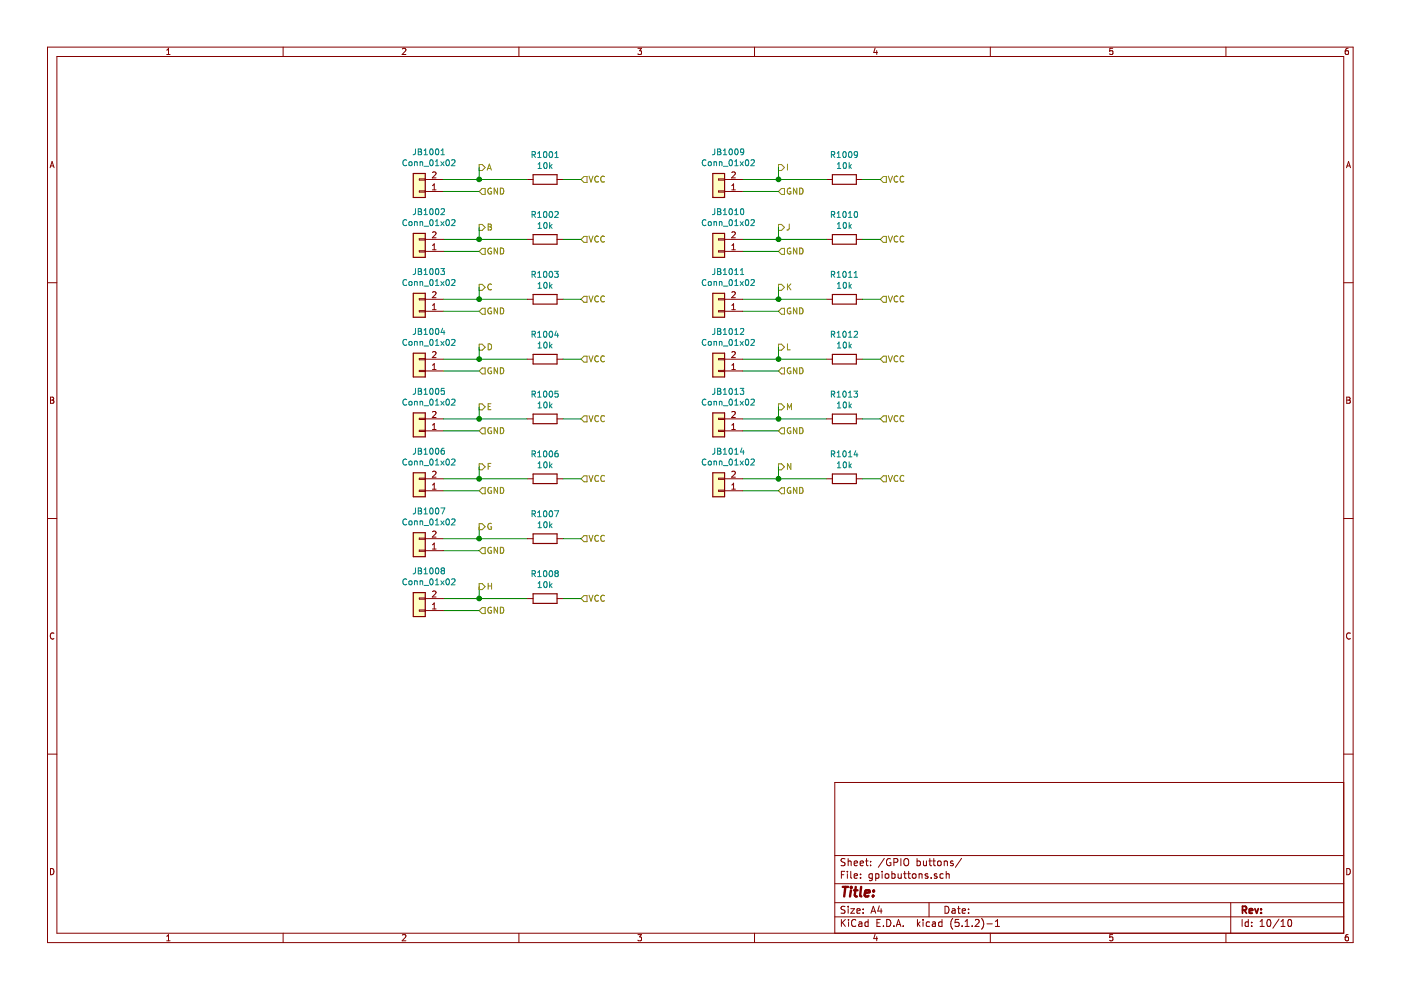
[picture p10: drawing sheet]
EESchema Schematic File Version 4
LIBS:box-cache
EELAYER 29 0
EELAYER END
$Descr A4 11693 8268
encoding utf-8
Sheet 10 10
Title ""
Date ""
Rev ""
Comp ""
Comment1 ""
Comment2 ""
Comment3 ""
Comment4 ""
$EndDescr
$Comp
L Device:R R?
U 1 1
P 4550 1500
AR Path="/5EA3B69B" Ref="R?"  Part="1" 
AR Path="/5EA1EFEF/5EA3B69B" Ref="R?"  Part="1" 
AR Path="/5EA2A614/5EA3B69B" Ref="R?"  Part="1" 
AR Path="/5EA3A401/5EA3B69B" Ref="R1001"  Part="1" 
F 0 "R1001" V 4343 1500 50  0000 C CNN
F 1 "10k" V 4434 1500 50  0000 C CNN
F 2 "Resistor_SMD:R_0805_2012Metric_Pad1.15x1.40mm_HandSolder" V 4480 1500 50  0001 C CNN
F 3 "~" H 4550 1500 50  0001 C CNN
	1    4550 1500
	0    1    1    0   
$EndComp
$Comp
L Connector_Generic:Conn_01x02 J?
U 1 1
P 3500 1600
AR Path="/5EA3B6A3" Ref="J?"  Part="1" 
AR Path="/5EA3A401/5EA3B6A3" Ref="JB1001"  Part="1" 
F 0 "JB1001" H 3418 1275 50  0000 C CNN
F 1 "Conn_01x02" H 3418 1366 50  0000 C CNN
F 2 "Connector_PinSocket_2.54mm:PinSocket_1x02_P2.54mm_Vertical" H 3500 1600 50  0001 C CNN
F 3 "~" H 3500 1600 50  0001 C CNN
	1    3500 1600
	-1   0    0    1   
$EndComp
Text HLabel 4850 1500 2    50   Input ~ 0
VCC
Text HLabel 4000 1600 2    50   Input ~ 0
GND
Text HLabel 4000 1400 2    50   Output ~ 0
A
Text HLabel 4000 1900 2    50   Output ~ 0
B
Text HLabel 4000 2400 2    50   Output ~ 0
C
Text HLabel 4000 2900 2    50   Output ~ 0
D
Text HLabel 4000 3400 2    50   Output ~ 0
E
Text HLabel 4000 3900 2    50   Output ~ 0
F
Wire Wire Line
	4000 1600 3700 1600
Wire Wire Line
	3700 1500 4000 1500
Wire Wire Line
	4000 1400 4000 1500
Connection ~ 4000 1500
Wire Wire Line
	4000 1500 4400 1500
Wire Wire Line
	4850 1500 4700 1500
$Comp
L Device:R R?
U 1 1
P 4550 2000
AR Path="/5EA405FF" Ref="R?"  Part="1" 
AR Path="/5EA1EFEF/5EA405FF" Ref="R?"  Part="1" 
AR Path="/5EA2A614/5EA405FF" Ref="R?"  Part="1" 
AR Path="/5EA3A401/5EA405FF" Ref="R1002"  Part="1" 
F 0 "R1002" V 4343 2000 50  0000 C CNN
F 1 "10k" V 4434 2000 50  0000 C CNN
F 2 "Resistor_SMD:R_0805_2012Metric_Pad1.15x1.40mm_HandSolder" V 4480 2000 50  0001 C CNN
F 3 "~" H 4550 2000 50  0001 C CNN
	1    4550 2000
	0    1    1    0   
$EndComp
Text HLabel 4850 2000 2    50   Input ~ 0
VCC
Text HLabel 4000 2100 2    50   Input ~ 0
GND
Wire Wire Line
	4000 2100 3700 2100
Wire Wire Line
	3700 2000 4000 2000
Wire Wire Line
	4000 1900 4000 2000
Connection ~ 4000 2000
Wire Wire Line
	4000 2000 4400 2000
Wire Wire Line
	4850 2000 4700 2000
$Comp
L Device:R R?
U 1 1
P 4550 2500
AR Path="/5EA4137D" Ref="R?"  Part="1" 
AR Path="/5EA1EFEF/5EA4137D" Ref="R?"  Part="1" 
AR Path="/5EA2A614/5EA4137D" Ref="R?"  Part="1" 
AR Path="/5EA3A401/5EA4137D" Ref="R1003"  Part="1" 
F 0 "R1003" V 4343 2500 50  0000 C CNN
F 1 "10k" V 4434 2500 50  0000 C CNN
F 2 "Resistor_SMD:R_0805_2012Metric_Pad1.15x1.40mm_HandSolder" V 4480 2500 50  0001 C CNN
F 3 "~" H 4550 2500 50  0001 C CNN
	1    4550 2500
	0    1    1    0   
$EndComp
Text HLabel 4850 2500 2    50   Input ~ 0
VCC
Text HLabel 4000 2600 2    50   Input ~ 0
GND
Wire Wire Line
	4000 2600 3700 2600
Wire Wire Line
	3700 2500 4000 2500
Wire Wire Line
	4000 2400 4000 2500
Connection ~ 4000 2500
Wire Wire Line
	4000 2500 4400 2500
Wire Wire Line
	4850 2500 4700 2500
$Comp
L Device:R R?
U 1 1
P 4550 3000
AR Path="/5EA4269B" Ref="R?"  Part="1" 
AR Path="/5EA1EFEF/5EA4269B" Ref="R?"  Part="1" 
AR Path="/5EA2A614/5EA4269B" Ref="R?"  Part="1" 
AR Path="/5EA3A401/5EA4269B" Ref="R1004"  Part="1" 
F 0 "R1004" V 4343 3000 50  0000 C CNN
F 1 "10k" V 4434 3000 50  0000 C CNN
F 2 "Resistor_SMD:R_0805_2012Metric_Pad1.15x1.40mm_HandSolder" V 4480 3000 50  0001 C CNN
F 3 "~" H 4550 3000 50  0001 C CNN
	1    4550 3000
	0    1    1    0   
$EndComp
Text HLabel 4850 3000 2    50   Input ~ 0
VCC
Text HLabel 4000 3100 2    50   Input ~ 0
GND
Wire Wire Line
	4000 3100 3700 3100
Wire Wire Line
	3700 3000 4000 3000
Wire Wire Line
	4000 2900 4000 3000
Connection ~ 4000 3000
Wire Wire Line
	4000 3000 4400 3000
Wire Wire Line
	4850 3000 4700 3000
$Comp
L Device:R R?
U 1 1
P 4550 3500
AR Path="/5EA43338" Ref="R?"  Part="1" 
AR Path="/5EA1EFEF/5EA43338" Ref="R?"  Part="1" 
AR Path="/5EA2A614/5EA43338" Ref="R?"  Part="1" 
AR Path="/5EA3A401/5EA43338" Ref="R1005"  Part="1" 
F 0 "R1005" V 4343 3500 50  0000 C CNN
F 1 "10k" V 4434 3500 50  0000 C CNN
F 2 "Resistor_SMD:R_0805_2012Metric_Pad1.15x1.40mm_HandSolder" V 4480 3500 50  0001 C CNN
F 3 "~" H 4550 3500 50  0001 C CNN
	1    4550 3500
	0    1    1    0   
$EndComp
Text HLabel 4850 3500 2    50   Input ~ 0
VCC
Text HLabel 4000 3600 2    50   Input ~ 0
GND
Wire Wire Line
	4000 3600 3700 3600
Wire Wire Line
	3700 3500 4000 3500
Wire Wire Line
	4000 3400 4000 3500
Connection ~ 4000 3500
Wire Wire Line
	4000 3500 4400 3500
Wire Wire Line
	4850 3500 4700 3500
$Comp
L Device:R R?
U 1 1
P 4550 4000
AR Path="/5EA4415C" Ref="R?"  Part="1" 
AR Path="/5EA1EFEF/5EA4415C" Ref="R?"  Part="1" 
AR Path="/5EA2A614/5EA4415C" Ref="R?"  Part="1" 
AR Path="/5EA3A401/5EA4415C" Ref="R1006"  Part="1" 
F 0 "R1006" V 4343 4000 50  0000 C CNN
F 1 "10k" V 4434 4000 50  0000 C CNN
F 2 "Resistor_SMD:R_0805_2012Metric_Pad1.15x1.40mm_HandSolder" V 4480 4000 50  0001 C CNN
F 3 "~" H 4550 4000 50  0001 C CNN
	1    4550 4000
	0    1    1    0   
$EndComp
Text HLabel 4850 4000 2    50   Input ~ 0
VCC
Text HLabel 4000 4100 2    50   Input ~ 0
GND
Wire Wire Line
	4000 4100 3700 4100
Wire Wire Line
	3700 4000 4000 4000
Wire Wire Line
	4000 3900 4000 4000
Connection ~ 4000 4000
Wire Wire Line
	4000 4000 4400 4000
Wire Wire Line
	4850 4000 4700 4000
$Comp
L Device:R R?
U 1 1
P 4550 4500
AR Path="/5EA45990" Ref="R?"  Part="1" 
AR Path="/5EA1EFEF/5EA45990" Ref="R?"  Part="1" 
AR Path="/5EA2A614/5EA45990" Ref="R?"  Part="1" 
AR Path="/5EA3A401/5EA45990" Ref="R1007"  Part="1" 
F 0 "R1007" V 4343 4500 50  0000 C CNN
F 1 "10k" V 4434 4500 50  0000 C CNN
F 2 "Resistor_SMD:R_0805_2012Metric_Pad1.15x1.40mm_HandSolder" V 4480 4500 50  0001 C CNN
F 3 "~" H 4550 4500 50  0001 C CNN
	1    4550 4500
	0    1    1    0   
$EndComp
Text HLabel 4850 4500 2    50   Input ~ 0
VCC
Text HLabel 4000 4600 2    50   Input ~ 0
GND
Wire Wire Line
	4000 4600 3700 4600
Wire Wire Line
	3700 4500 4000 4500
Wire Wire Line
	4000 4400 4000 4500
Connection ~ 4000 4500
Wire Wire Line
	4000 4500 4400 4500
Wire Wire Line
	4850 4500 4700 4500
$Comp
L Device:R R?
U 1 1
P 4550 5000
AR Path="/5EA459AC" Ref="R?"  Part="1" 
AR Path="/5EA1EFEF/5EA459AC" Ref="R?"  Part="1" 
AR Path="/5EA2A614/5EA459AC" Ref="R?"  Part="1" 
AR Path="/5EA3A401/5EA459AC" Ref="R1008"  Part="1" 
F 0 "R1008" V 4343 5000 50  0000 C CNN
F 1 "10k" V 4434 5000 50  0000 C CNN
F 2 "Resistor_SMD:R_0805_2012Metric_Pad1.15x1.40mm_HandSolder" V 4480 5000 50  0001 C CNN
F 3 "~" H 4550 5000 50  0001 C CNN
	1    4550 5000
	0    1    1    0   
$EndComp
Text HLabel 4850 5000 2    50   Input ~ 0
VCC
Text HLabel 4000 5100 2    50   Input ~ 0
GND
Wire Wire Line
	4000 5100 3700 5100
Wire Wire Line
	3700 5000 4000 5000
Wire Wire Line
	4000 4900 4000 5000
Connection ~ 4000 5000
Wire Wire Line
	4000 5000 4400 5000
Wire Wire Line
	4850 5000 4700 5000
Text HLabel 4000 4400 2    50   Output ~ 0
G
Text HLabel 4000 4900 2    50   Output ~ 0
H
$Comp
L Device:R R?
U 1 1
P 7050 1500
AR Path="/5EA5131C" Ref="R?"  Part="1" 
AR Path="/5EA1EFEF/5EA5131C" Ref="R?"  Part="1" 
AR Path="/5EA2A614/5EA5131C" Ref="R?"  Part="1" 
AR Path="/5EA3A401/5EA5131C" Ref="R1009"  Part="1" 
F 0 "R1009" V 6843 1500 50  0000 C CNN
F 1 "10k" V 6934 1500 50  0000 C CNN
F 2 "Resistor_SMD:R_0805_2012Metric_Pad1.15x1.40mm_HandSolder" V 6980 1500 50  0001 C CNN
F 3 "~" H 7050 1500 50  0001 C CNN
	1    7050 1500
	0    1    1    0   
$EndComp
Text HLabel 7350 1500 2    50   Input ~ 0
VCC
Text HLabel 6500 1600 2    50   Input ~ 0
GND
Text HLabel 6500 1400 2    50   Output ~ 0
I
Text HLabel 6500 1900 2    50   Output ~ 0
J
Text HLabel 6500 2400 2    50   Output ~ 0
K
Text HLabel 6500 2900 2    50   Output ~ 0
L
Text HLabel 6500 3400 2    50   Output ~ 0
M
Text HLabel 6500 3900 2    50   Output ~ 0
N
Wire Wire Line
	6500 1600 6200 1600
Wire Wire Line
	6200 1500 6500 1500
Wire Wire Line
	6500 1400 6500 1500
Connection ~ 6500 1500
Wire Wire Line
	6500 1500 6900 1500
Wire Wire Line
	7350 1500 7200 1500
$Comp
L Device:R R?
U 1 1
P 7050 2000
AR Path="/5EA5133E" Ref="R?"  Part="1" 
AR Path="/5EA1EFEF/5EA5133E" Ref="R?"  Part="1" 
AR Path="/5EA2A614/5EA5133E" Ref="R?"  Part="1" 
AR Path="/5EA3A401/5EA5133E" Ref="R1010"  Part="1" 
F 0 "R1010" V 6843 2000 50  0000 C CNN
F 1 "10k" V 6934 2000 50  0000 C CNN
F 2 "Resistor_SMD:R_0805_2012Metric_Pad1.15x1.40mm_HandSolder" V 6980 2000 50  0001 C CNN
F 3 "~" H 7050 2000 50  0001 C CNN
	1    7050 2000
	0    1    1    0   
$EndComp
Text HLabel 7350 2000 2    50   Input ~ 0
VCC
Text HLabel 6500 2100 2    50   Input ~ 0
GND
Wire Wire Line
	6500 2100 6200 2100
Wire Wire Line
	6200 2000 6500 2000
Wire Wire Line
	6500 1900 6500 2000
Connection ~ 6500 2000
Wire Wire Line
	6500 2000 6900 2000
Wire Wire Line
	7350 2000 7200 2000
$Comp
L Device:R R?
U 1 1
P 7050 2500
AR Path="/5EA5135A" Ref="R?"  Part="1" 
AR Path="/5EA1EFEF/5EA5135A" Ref="R?"  Part="1" 
AR Path="/5EA2A614/5EA5135A" Ref="R?"  Part="1" 
AR Path="/5EA3A401/5EA5135A" Ref="R1011"  Part="1" 
F 0 "R1011" V 6843 2500 50  0000 C CNN
F 1 "10k" V 6934 2500 50  0000 C CNN
F 2 "Resistor_SMD:R_0805_2012Metric_Pad1.15x1.40mm_HandSolder" V 6980 2500 50  0001 C CNN
F 3 "~" H 7050 2500 50  0001 C CNN
	1    7050 2500
	0    1    1    0   
$EndComp
Text HLabel 7350 2500 2    50   Input ~ 0
VCC
Text HLabel 6500 2600 2    50   Input ~ 0
GND
Wire Wire Line
	6500 2600 6200 2600
Wire Wire Line
	6200 2500 6500 2500
Wire Wire Line
	6500 2400 6500 2500
Connection ~ 6500 2500
Wire Wire Line
	6500 2500 6900 2500
Wire Wire Line
	7350 2500 7200 2500
$Comp
L Device:R R?
U 1 1
P 7050 3000
AR Path="/5EA51376" Ref="R?"  Part="1" 
AR Path="/5EA1EFEF/5EA51376" Ref="R?"  Part="1" 
AR Path="/5EA2A614/5EA51376" Ref="R?"  Part="1" 
AR Path="/5EA3A401/5EA51376" Ref="R1012"  Part="1" 
F 0 "R1012" V 6843 3000 50  0000 C CNN
F 1 "10k" V 6934 3000 50  0000 C CNN
F 2 "Resistor_SMD:R_0805_2012Metric_Pad1.15x1.40mm_HandSolder" V 6980 3000 50  0001 C CNN
F 3 "~" H 7050 3000 50  0001 C CNN
	1    7050 3000
	0    1    1    0   
$EndComp
Text HLabel 7350 3000 2    50   Input ~ 0
VCC
Text HLabel 6500 3100 2    50   Input ~ 0
GND
Wire Wire Line
	6500 3100 6200 3100
Wire Wire Line
	6200 3000 6500 3000
Wire Wire Line
	6500 2900 6500 3000
Connection ~ 6500 3000
Wire Wire Line
	6500 3000 6900 3000
Wire Wire Line
	7350 3000 7200 3000
$Comp
L Device:R R?
U 1 1
P 7050 3500
AR Path="/5EA51392" Ref="R?"  Part="1" 
AR Path="/5EA1EFEF/5EA51392" Ref="R?"  Part="1" 
AR Path="/5EA2A614/5EA51392" Ref="R?"  Part="1" 
AR Path="/5EA3A401/5EA51392" Ref="R1013"  Part="1" 
F 0 "R1013" V 6843 3500 50  0000 C CNN
F 1 "10k" V 6934 3500 50  0000 C CNN
F 2 "Resistor_SMD:R_0805_2012Metric_Pad1.15x1.40mm_HandSolder" V 6980 3500 50  0001 C CNN
F 3 "~" H 7050 3500 50  0001 C CNN
	1    7050 3500
	0    1    1    0   
$EndComp
Text HLabel 7350 3500 2    50   Input ~ 0
VCC
Text HLabel 6500 3600 2    50   Input ~ 0
GND
Wire Wire Line
	6500 3600 6200 3600
Wire Wire Line
	6200 3500 6500 3500
Wire Wire Line
	6500 3400 6500 3500
Connection ~ 6500 3500
Wire Wire Line
	6500 3500 6900 3500
Wire Wire Line
	7350 3500 7200 3500
$Comp
L Device:R R?
U 1 1
P 7050 4000
AR Path="/5EA513AE" Ref="R?"  Part="1" 
AR Path="/5EA1EFEF/5EA513AE" Ref="R?"  Part="1" 
AR Path="/5EA2A614/5EA513AE" Ref="R?"  Part="1" 
AR Path="/5EA3A401/5EA513AE" Ref="R1014"  Part="1" 
F 0 "R1014" V 6843 4000 50  0000 C CNN
F 1 "10k" V 6934 4000 50  0000 C CNN
F 2 "Resistor_SMD:R_0805_2012Metric_Pad1.15x1.40mm_HandSolder" V 6980 4000 50  0001 C CNN
F 3 "~" H 7050 4000 50  0001 C CNN
	1    7050 4000
	0    1    1    0   
$EndComp
Text HLabel 7350 4000 2    50   Input ~ 0
VCC
Text HLabel 6500 4100 2    50   Input ~ 0
GND
Wire Wire Line
	6500 4100 6200 4100
Wire Wire Line
	6200 4000 6500 4000
Wire Wire Line
	6500 3900 6500 4000
Connection ~ 6500 4000
Wire Wire Line
	6500 4000 6900 4000
Wire Wire Line
	7350 4000 7200 4000
$Comp
L Connector_Generic:Conn_01x02 JB?
U 1 1
P 3500 2100
AR Path="/5EA659C4" Ref="JB?"  Part="1" 
AR Path="/5EA3A401/5EA659C4" Ref="JB1002"  Part="1" 
F 0 "JB1002" H 3418 1775 50  0000 C CNN
F 1 "Conn_01x02" H 3418 1866 50  0000 C CNN
F 2 "Connector_PinSocket_2.54mm:PinSocket_1x02_P2.54mm_Vertical" H 3500 2100 50  0001 C CNN
F 3 "~" H 3500 2100 50  0001 C CNN
	1    3500 2100
	-1   0    0    1   
$EndComp
$Comp
L Connector_Generic:Conn_01x02 JB?
U 1 1
P 3500 2600
AR Path="/5EA65CA9" Ref="JB?"  Part="1" 
AR Path="/5EA3A401/5EA65CA9" Ref="JB1003"  Part="1" 
F 0 "JB1003" H 3418 2275 50  0000 C CNN
F 1 "Conn_01x02" H 3418 2366 50  0000 C CNN
F 2 "Connector_PinSocket_2.54mm:PinSocket_1x02_P2.54mm_Vertical" H 3500 2600 50  0001 C CNN
F 3 "~" H 3500 2600 50  0001 C CNN
	1    3500 2600
	-1   0    0    1   
$EndComp
$Comp
L Connector_Generic:Conn_01x02 JB?
U 1 1
P 3500 3100
AR Path="/5EA65FB8" Ref="JB?"  Part="1" 
AR Path="/5EA3A401/5EA65FB8" Ref="JB1004"  Part="1" 
F 0 "JB1004" H 3418 2775 50  0000 C CNN
F 1 "Conn_01x02" H 3418 2866 50  0000 C CNN
F 2 "Connector_PinSocket_2.54mm:PinSocket_1x02_P2.54mm_Vertical" H 3500 3100 50  0001 C CNN
F 3 "~" H 3500 3100 50  0001 C CNN
	1    3500 3100
	-1   0    0    1   
$EndComp
$Comp
L Connector_Generic:Conn_01x02 JB?
U 1 1
P 3500 3600
AR Path="/5EA65FC2" Ref="JB?"  Part="1" 
AR Path="/5EA3A401/5EA65FC2" Ref="JB1005"  Part="1" 
F 0 "JB1005" H 3418 3275 50  0000 C CNN
F 1 "Conn_01x02" H 3418 3366 50  0000 C CNN
F 2 "Connector_PinSocket_2.54mm:PinSocket_1x02_P2.54mm_Vertical" H 3500 3600 50  0001 C CNN
F 3 "~" H 3500 3600 50  0001 C CNN
	1    3500 3600
	-1   0    0    1   
$EndComp
$Comp
L Connector_Generic:Conn_01x02 JB?
U 1 1
P 3500 4100
AR Path="/5EA65FCC" Ref="JB?"  Part="1" 
AR Path="/5EA3A401/5EA65FCC" Ref="JB1006"  Part="1" 
F 0 "JB1006" H 3418 3775 50  0000 C CNN
F 1 "Conn_01x02" H 3418 3866 50  0000 C CNN
F 2 "Connector_PinSocket_2.54mm:PinSocket_1x02_P2.54mm_Vertical" H 3500 4100 50  0001 C CNN
F 3 "~" H 3500 4100 50  0001 C CNN
	1    3500 4100
	-1   0    0    1   
$EndComp
$Comp
L Connector_Generic:Conn_01x02 JB?
U 1 1
P 3500 4600
AR Path="/5EA689BC" Ref="JB?"  Part="1" 
AR Path="/5EA3A401/5EA689BC" Ref="JB1007"  Part="1" 
F 0 "JB1007" H 3418 4275 50  0000 C CNN
F 1 "Conn_01x02" H 3418 4366 50  0000 C CNN
F 2 "Connector_PinSocket_2.54mm:PinSocket_1x02_P2.54mm_Vertical" H 3500 4600 50  0001 C CNN
F 3 "~" H 3500 4600 50  0001 C CNN
	1    3500 4600
	-1   0    0    1   
$EndComp
$Comp
L Connector_Generic:Conn_01x02 JB?
U 1 1
P 3500 5100
AR Path="/5EA689C6" Ref="JB?"  Part="1" 
AR Path="/5EA3A401/5EA689C6" Ref="JB1008"  Part="1" 
F 0 "JB1008" H 3418 4775 50  0000 C CNN
F 1 "Conn_01x02" H 3418 4866 50  0000 C CNN
F 2 "Connector_PinSocket_2.54mm:PinSocket_1x02_P2.54mm_Vertical" H 3500 5100 50  0001 C CNN
F 3 "~" H 3500 5100 50  0001 C CNN
	1    3500 5100
	-1   0    0    1   
$EndComp
$Comp
L Connector_Generic:Conn_01x02 JB?
U 1 1
P 6000 1600
AR Path="/5EA6B036" Ref="JB?"  Part="1" 
AR Path="/5EA3A401/5EA6B036" Ref="JB1009"  Part="1" 
F 0 "JB1009" H 5918 1275 50  0000 C CNN
F 1 "Conn_01x02" H 5918 1366 50  0000 C CNN
F 2 "Connector_PinSocket_2.54mm:PinSocket_1x02_P2.54mm_Vertical" H 6000 1600 50  0001 C CNN
F 3 "~" H 6000 1600 50  0001 C CNN
	1    6000 1600
	-1   0    0    1   
$EndComp
$Comp
L Connector_Generic:Conn_01x02 JB?
U 1 1
P 6000 2100
AR Path="/5EA6B040" Ref="JB?"  Part="1" 
AR Path="/5EA3A401/5EA6B040" Ref="JB1010"  Part="1" 
F 0 "JB1010" H 5918 1775 50  0000 C CNN
F 1 "Conn_01x02" H 5918 1866 50  0000 C CNN
F 2 "Connector_PinSocket_2.54mm:PinSocket_1x02_P2.54mm_Vertical" H 6000 2100 50  0001 C CNN
F 3 "~" H 6000 2100 50  0001 C CNN
	1    6000 2100
	-1   0    0    1   
$EndComp
$Comp
L Connector_Generic:Conn_01x02 JB?
U 1 1
P 6000 2600
AR Path="/5EA6B04A" Ref="JB?"  Part="1" 
AR Path="/5EA3A401/5EA6B04A" Ref="JB1011"  Part="1" 
F 0 "JB1011" H 5918 2275 50  0000 C CNN
F 1 "Conn_01x02" H 5918 2366 50  0000 C CNN
F 2 "Connector_PinSocket_2.54mm:PinSocket_1x02_P2.54mm_Vertical" H 6000 2600 50  0001 C CNN
F 3 "~" H 6000 2600 50  0001 C CNN
	1    6000 2600
	-1   0    0    1   
$EndComp
$Comp
L Connector_Generic:Conn_01x02 JB?
U 1 1
P 6000 3100
AR Path="/5EA6B054" Ref="JB?"  Part="1" 
AR Path="/5EA3A401/5EA6B054" Ref="JB1012"  Part="1" 
F 0 "JB1012" H 5918 2775 50  0000 C CNN
F 1 "Conn_01x02" H 5918 2866 50  0000 C CNN
F 2 "Connector_PinSocket_2.54mm:PinSocket_1x02_P2.54mm_Vertical" H 6000 3100 50  0001 C CNN
F 3 "~" H 6000 3100 50  0001 C CNN
	1    6000 3100
	-1   0    0    1   
$EndComp
$Comp
L Connector_Generic:Conn_01x02 JB?
U 1 1
P 6000 3600
AR Path="/5EA6B05E" Ref="JB?"  Part="1" 
AR Path="/5EA3A401/5EA6B05E" Ref="JB1013"  Part="1" 
F 0 "JB1013" H 5918 3275 50  0000 C CNN
F 1 "Conn_01x02" H 5918 3366 50  0000 C CNN
F 2 "Connector_PinSocket_2.54mm:PinSocket_1x02_P2.54mm_Vertical" H 6000 3600 50  0001 C CNN
F 3 "~" H 6000 3600 50  0001 C CNN
	1    6000 3600
	-1   0    0    1   
$EndComp
$Comp
L Connector_Generic:Conn_01x02 JB?
U 1 1
P 6000 4100
AR Path="/5EA6B068" Ref="JB?"  Part="1" 
AR Path="/5EA3A401/5EA6B068" Ref="JB1014"  Part="1" 
F 0 "JB1014" H 5918 3775 50  0000 C CNN
F 1 "Conn_01x02" H 5918 3866 50  0000 C CNN
F 2 "Connector_PinSocket_2.54mm:PinSocket_1x02_P2.54mm_Vertical" H 6000 4100 50  0001 C CNN
F 3 "~" H 6000 4100 50  0001 C CNN
	1    6000 4100
	-1   0    0    1   
$EndComp
$EndSCHEMATC
